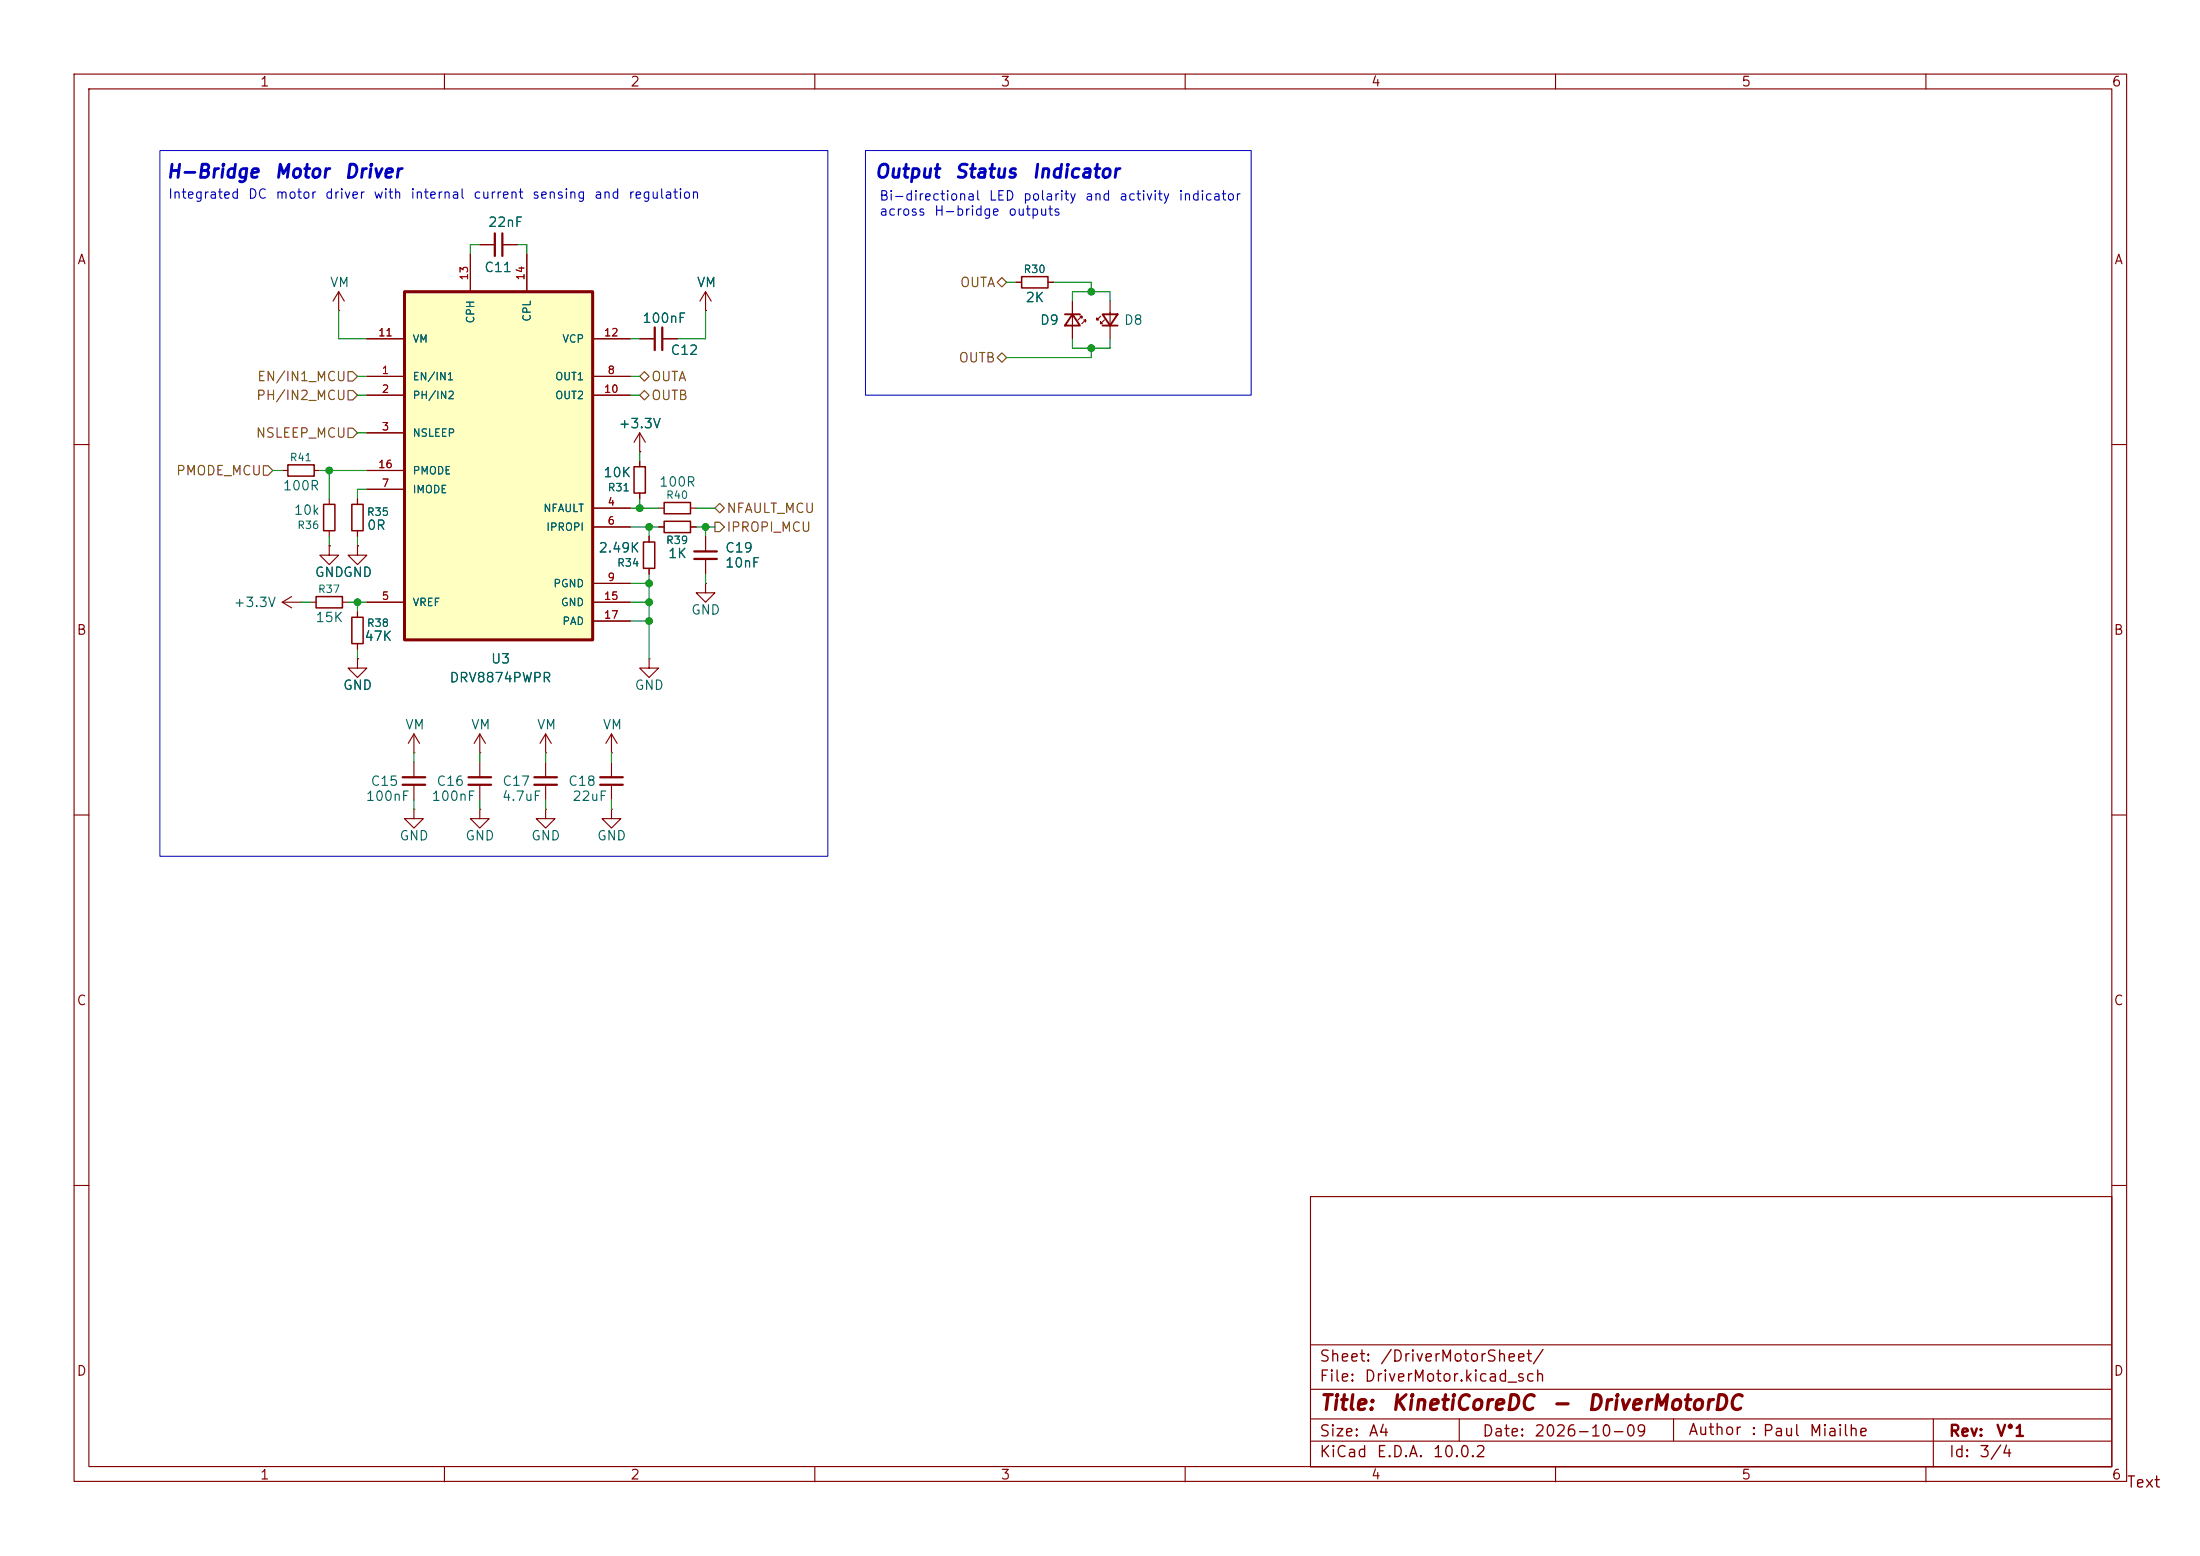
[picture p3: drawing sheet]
<svg xmlns="http://www.w3.org/2000/svg" width="297mm" height="210mm" viewBox="0 0 297 210" stroke-linecap="round" stroke-linejoin="round" font-family="sans-serif">
<g fill="none" stroke="#840000" stroke-width=".15">
<path d="M10 10h277.1v189.9h-277.1zM12 12h273.1v185.9h-273.1zM60 10v2M110 10v2M160 10v2M210 10v2M260 10v2M95.2 39.4l-.7 1.2M95.2 39.4l.8 1.2M95.2 39.4v2.5M137.2 38.1h.7M141.5 38.1h.7"/>
<path d="M86.4 45.7h2M86.4 58.4l.7 1.3M86.4 58.4l-.8 1.3M86.4 58.4v2.6M89.4 45.7h2M95.2 41.9h.1M144.8 40.6v5.1M145.8 42.7h.2v.2v-.2l-.5 .5M146.3 43.2h.3v.2v-.2l-.6 .5M148.6 42.7l-.5 .5v-.3v.3h.2M149.1 43.2l-.5 .5v-.3v.3h.2M149.9 40.6v5.1"/>
<path d="M10 60h2M48.3 67.3v.8M48.3 71.6v.8M86.4 61h.1M86.4 62.2v.8M86.4 66.5v.8M87.6 72.4v.8M87.6 76.7v.8M88.9 71.1h.8M88.9 68.6h.8M93.2 71.1h.8M93.2 68.6h.8"/>
<path d="M95.2 78.7v1.3h1.3l-1.3 1.3-1.2-1.3h1.2M95.2 78.7h.1M95.2 72.4v2M95.2 75.4v2.1M285.1 60h1.9M38.1 81.3l1.3 .7M38.1 81.3h2.5M39.4 80.5l-1.3 .8M40.6 81.3h.1M48.3 82.6v.7M48.3 86.9v.7M55.9 99.1v2.5"/>
<path d="M55.9 99.1l-.8 1.2M55.9 99.1l.7 1.2M64.8 99.1l-.8 1.2M64.8 99.1l.7 1.2M64.8 99.1v2.5M73.7 99.1l-.8 1.2M73.7 99.1l.7 1.2M73.7 99.1v2.5M82.5 99.1l-.7 1.2M82.5 99.1l.8 1.2M82.5 99.1v2.5M87.6 88.9v1.3h1.3l-1.3 1.2-1.2-1.2h1.2"/>
<path d="M87.6 88.9h.1M10 110h2M55.9 101.6h.1M55.9 109.2v1.3h1.2l-1.2 1.3-1.3-1.3h1.3M55.9 109.2h.1M55.9 102.9v2M55.9 105.9v2.1M64.8 109.2v1.3h-1.3l1.3 1.3 1.2-1.3h-1.2M64.8 109.2h.1M64.8 101.6h.1M64.8 102.9v2M64.8 105.9v2.1"/>
<path d="M73.7 101.6h.1M73.7 109.2v1.3h-1.3l1.3 1.3 1.2-1.3h-1.2M73.7 109.2h.1M73.7 102.9v2M73.7 105.9v2.1M82.5 101.6h.1M82.5 109.2v1.3h-1.2l1.2 1.3 1.3-1.3h-1.3M82.5 109.2h.1M82.5 102.9v2M82.5 105.9v2.1M285.1 110h1.9M10 160h2"/>
<path d="M176.9 161.5h108.2v36.5h-108.2zM285.1 160h1.9M60 198v2M110 198v2M160 198v2M177 194.5h108M177 191.5h108M177 187.5h108M177 181.5h108M197 191.5v3M210 198v2M225.9 191.5v3"/>
<path d="M260 198v2M261 191.5v6.5"/>
</g>
<path d="M88.4 44.2v3M89.4 44.2v3M93.7 75.4h3.1M93.7 74.4h3.1M54.4 104.9h3M54.4 105.9h3M63.2 104.9h3.1M63.2 105.9h3.1M72.1 104.9h3.1M72.1 105.9h3.1M81 104.9h3.1M81 105.9h3.1" fill="none" stroke="#840000" stroke-width=".3"/>
<path d="M137.9 37.3h3.6v1.6h-3.6zM47.5 68.1h1.5v3.5h-1.5zM85.6 63h1.5v3.5h-1.5zM86.9 73.2h1.5v3.5h-1.5zM89.7 70.4h3.5v1.5h-3.5zM89.7 67.8h3.5v1.5h-3.5zM47.5 83.3h1.5v3.6h-1.5z" fill="none" stroke="#840000" stroke-width=".2"/>
<path d="M143.8 42.4h2M144.8 42.4l1 1.5h-2zM148.8 42.4h2.1l-1 1.5zM148.8 43.9h2.1" fill="none" stroke="#840000" stroke-width=".25"/>
<path d="M54.6 39.4h25.4v47h-25.4z" fill="#ffffc2"/>
<path d="M54.6 39.4h25.4v47h-25.4z" fill="none" stroke="#840000" stroke-width=".41"/>
<g fill="none" stroke="#840000" stroke-width=".15">
<path d="M45.7 39.4l-.7 1.2M45.7 39.4l.8 1.2M45.7 39.4v2.5M63.5 34.3v5.1M64.8 33h2M67.8 33h2M71.1 34.3v5.1M137.2 38.1h.7M141.5 38.1h.7M45.7 41.9h.1M49.5 50.8h5.1M49.5 53.3h5.1"/>
<path d="M49.5 58.4h5.1M49.5 45.7h5.1M80 50.8h5.1M80 53.3h5.1M80 45.7h5.1M86.4 45.7h2M89.4 45.7h2M95.2 41.9h.1M144.8 40.6v1.8M144.8 43.9v1.8M38.1 63.5h.8M42.4 63.5h.8"/>
<path d="M44.4 73.7v1.2h1.3l-1.3 1.3-1.2-1.3h1.2M44.4 73.7h.1M44.4 67.3v.8M44.4 71.6v.8M48.3 73.7v1.2h1.2l-1.2 1.3-1.3-1.3h1.3M48.3 73.7h.1M48.3 67.3v.8M48.3 71.6v.8M49.5 66h5.1M49.5 63.5h5.1M80 68.6h5.1M80 71.1h5.1"/>
<path d="M80 78.7h5.1M86.4 61h.1M86.4 62.2v.8M86.4 66.5v.8M87.6 72.4v.8M87.6 76.7v.8M88.9 71.1h.8M93.2 71.1h.8M95.2 72.4v2M95.2 75.4v2.1M41.9 81.3h.8M46.2 81.3h.8"/>
<path d="M48.3 88.9v1.3h1.2l-1.2 1.2-1.3-1.2h1.3M48.3 88.9h.1M48.3 82.6v.7M48.3 86.9v.7M49.5 81.3h5.1M80 81.3h5.1M80 83.8h5.1"/>
</g>
<path d="M38.9 62.7h3.5v1.6h-3.5zM43.7 68.1h1.5v3.5h-1.5zM42.7 80.5h3.5v1.5h-3.5z" fill="none" stroke="#840000" stroke-width=".2"/>
<path d="M66.8 31.5v3M67.8 31.5v3" fill="none" stroke="#840000" stroke-width=".3"/>
<path d="M134.6 38.1l.7-.6 .6 .6-.6 .6zM47 50.2h.6l.7 .6-.7 .6h-.6zM47 52.7h.6l.7 .6-.7 .7h-.6zM47 57.8h.6l.7 .6-.7 .7h-.6zM86.4 50.8l.6-.6 .6 .6-.6 .6zM86.4 53.3l.6-.6 .6 .6-.6 .7zM134.6 48.3l.7-.7 .6 .7-.6 .6zM35.6 62.9h.6l.6 .6-.6 .6h-.6zM96.5 70.5h.7l.6 .6-.6 .7h-.7zM96.5 68.6l.7-.7 .6 .7-.6 .6z" fill="none" stroke="#725600" stroke-width=".15"/>
<g fill="none" stroke="#009600" stroke-width=".15">
<path d="M64.8 33h-1.3v1.3M69.8 33h1.3v1.3M135.9 38.1h1.3M142.2 38.1h5.1v1.3M45.7 41.9v3.8h3.8M48.3 53.3h1.2M48.3 58.4h1.2M48.3 50.8h1.2M85.1 53.3h1.3M85.1 50.8h1.3M85.1 45.7h1.3M95.2 41.9v3.8h-3.8"/>
<path d="M144.8 40.6v-1.2h5.1v1.2M144.8 45.7v1.3h5.1v-1.3M147.3 47v1.3h-11.4M36.8 63.5h1.3M43.2 63.5h6.3M44.4 63.5v3.8M44.4 72.4v1.3M48.3 72.4v1.3M49.5 66h-1.2v1.3M85.1 68.6h3.8M85.1 71.1h3.8M85.1 78.7h2.5"/>
<path d="M86.4 61v1.2M86.4 67.3v1.3M87.6 71.1v1.3M87.6 77.5v11.4M94 68.6h2.5M94 71.1h2.5M95.2 71.1v1.3M95.2 77.5v1.2M40.6 81.3h1.3M47 81.3h2.5M48.3 81.3v1.3M48.3 87.6v1.3"/>
<path d="M85.1 81.3h2.5M85.1 83.8h2.5M55.9 101.6v1.3M55.9 108v1.2M64.8 101.6v1.3M64.8 108v1.2M73.7 101.6v1.3M73.7 108v1.2M82.5 101.6v1.3M82.5 108v1.2"/>
</g>
<path d="M21.6 20.3h90.2v95.3h-90.2zM116.8 20.3h52.1v33h-52.1z" fill="none" stroke="#0000c2" stroke-width=".14"/>
<g fill="#009600" stroke="#009600" stroke-width=".14">
<circle cx="86.4" cy="68.6" r=".46"/>
<circle cx="147.3" cy="47" r=".46"/>
<circle cx="147.3" cy="39.4" r=".46"/>
<circle cx="48.3" cy="81.3" r=".46"/>
<circle cx="87.6" cy="83.8" r=".46"/>
<circle cx="95.2" cy="71.1" r=".46"/>
<circle cx="87.6" cy="81.3" r=".46"/>
<circle cx="87.6" cy="78.7" r=".46"/>
<circle cx="87.6" cy="71.1" r=".46"/>
<circle cx="44.4" cy="63.5" r=".46"/>
</g>
<g font-size="2" fill="#840000">
<text x="178" y="190.8">Title:</text>
<text x="187.7" y="190.8">KinetiCoreDC</text>
<text x="209.3" y="190.8">-</text>
<text x="214.1" y="190.8">DriverMotorDC</text>
</g>
<g font-size="1.8" fill="#0000c2">
<text x="22.3" y="24.5">H-Bridge</text>
<text x="36.9" y="24.5">Motor</text>
<text x="46.4" y="24.5">Driver</text>
<text x="118" y="24.5">Output</text>
<text x="128.8" y="24.5">Status</text>
<text x="139.2" y="24.5">Indicator</text>
</g>
<g font-size="1.5" fill="#840000">
<text x="178" y="184.2">Sheet:</text>
<text x="186.2" y="184.2">/DriverMotorSheet/</text>
<text x="178" y="186.9">File:</text>
<text x="184.1" y="186.9">DriverMotor.kicad_sch</text>
<text x="178" y="197.1">KiCad</text>
<text x="178" y="194.3">Size:</text>
<text x="184.7" y="194.3">A4</text>
<text x="185.7" y="197.1">E.D.A.</text>
<text x="193.3" y="197.1">10.0.2</text>
<text x="200" y="194.3">Date:</text>
<text x="207" y="194.3">2026-10-09</text>
<text x="227.8" y="194.1">Author</text>
<text x="236.3" y="194.1">: Paul</text>
<text x="244.1" y="194.2">Miailhe</text>
<text x="263" y="194.3">Rev:</text>
<text x="263" y="197.1">Id:</text>
<text x="267.1" y="197.1">3/4</text>
<text x="269.4" y="194.3">V°1</text>
<text x="287" y="201.2">Text</text>
</g>
<g font-size="1.3" fill="#840000">
<text x="35" y="12">1</text>
<text x="85" y="12">2</text>
<text x="135" y="12">3</text>
<text x="185" y="12">4</text>
<text x="235" y="12">5</text>
<text x="285" y="12">6</text>
<text x="10.3" y="36">A</text>
<text x="285.3" y="36">A</text>
<text x="10.3" y="86">B</text>
<text x="285.3" y="86">B</text>
<text x="10.3" y="136">C</text>
<text x="285.3" y="136">C</text>
<text x="10.3" y="186">D</text>
<text x="285.3" y="186">D</text>
<text x="35" y="200">1</text>
<text x="85" y="200">2</text>
<text x="135" y="200">3</text>
<text x="185" y="200">4</text>
<text x="235" y="200">5</text>
<text x="285" y="200">6</text>
</g>
<g font-size="1.3" fill="#0000c2">
<text x="22.6" y="27.1">Integrated</text>
<text x="33.4" y="27.1">DC</text>
<text x="37.1" y="27.1">motor</text>
<text x="43.8" y="27.1">driver</text>
<text x="50.3" y="27.1">with</text>
<text x="55.3" y="27.1">internal</text>
<text x="63.8" y="27.1">current</text>
<text x="71.7" y="27.1">sensing</text>
<text x="80.1" y="27.1">and</text>
<text x="84.7" y="27.1">regulation</text>
<text x="118.6" y="27.4">Bi-directional</text>
<text x="118.6" y="29.4">across</text>
<text x="126" y="29.4">H-bridge</text>
<text x="133.4" y="27.4">LED</text>
<text x="136" y="29.4">outputs</text>
<text x="138" y="27.4">polarity</text>
<text x="146.4" y="27.4">and</text>
<text x="151" y="27.4">activity</text>
<text x="159" y="27.4">indicator</text>
</g>
<g font-size="1.3" fill="#006464">
<text x="65.8" y="30.9">22nF</text>
<text x="44.5" y="39.1">VM</text>
<text x="65.3" y="37">C11</text>
<text x="94" y="39.1">VM</text>
<text x="138.4" y="41.1">2K</text>
<text x="86.6" y="43.9">100nF</text>
<text x="140.3" y="44.2">D9</text>
<text x="151.6" y="44.2">D8</text>
<text x="90.4" y="48.2">C12</text>
<text x="83.4" y="58.1">+3.3V</text>
<text x="81.4" y="64.7">10K</text>
<text x="88.9" y="66">100R</text>
<text x="38.1" y="66.5">100R</text>
<text x="39.6" y="69.8">10k</text>
<text x="49.5" y="71.8">0R</text>
<text x="80.7" y="74.9">2.49K</text>
<text x="90.1" y="75.6">1K</text>
<text x="97.8" y="74.9">C19</text>
<text x="97.8" y="76.9">10nF</text>
<text x="31.4" y="82.3">+3.3V</text>
<text x="42.4" y="78.2">GNDGND</text>
<text x="93.2" y="83.3">GND</text>
<text x="42.5" y="84.3">15K</text>
<text x="49.1" y="86.8">47K</text>
<text x="66.2" y="89.9">U3</text>
<text x="46.2" y="93.4">GND</text>
<text x="60.6" y="92.4">DRV8874PWPR</text>
<text x="85.6" y="93.4">GND</text>
<text x="54.6" y="98.8">VM</text>
<text x="63.5" y="98.8">VM</text>
<text x="72.4" y="98.8">VM</text>
<text x="81.3" y="98.8">VM</text>
<text x="49.9" y="106.4">C15</text>
<text x="58.8" y="106.4">C16</text>
<text x="67.7" y="106.4">C17</text>
<text x="76.6" y="106.4">C18</text>
<text x="49.3" y="108.4">100nF</text>
<text x="53.8" y="113.7">GND</text>
<text x="58.2" y="108.4">100nF</text>
<text x="62.7" y="113.7">GND</text>
<text x="67.7" y="108.4">4.7uF</text>
<text x="71.6" y="113.7">GND</text>
<text x="77.2" y="108.4">22uF</text>
<text x="80.5" y="113.7">GND</text>
</g>
<g font-size="1.3" fill="#725600">
<text x="129.5" y="39.1">OUTA</text>
<text x="34.6" y="51.8">EN/IN1_MCU</text>
<text x="87.8" y="51.8">OUTA</text>
<text x="129.3" y="49.2">OUTB</text>
<text x="34.4" y="59.4">NSLEEP_MCU</text>
<text x="34.5" y="54.3">PH/IN2_MCU</text>
<text x="87.8" y="54.3">OUTB</text>
<text x="23.7" y="64.5">PMODE_MCU</text>
<text x="98" y="69.6">NFAULT_MCU</text>
<text x="98" y="72.1">IPROPI_MCU</text>
</g>
<g font-size="1" fill="#a90000">
<text x="63.4" y="37.9" transform="rotate(-90 63.4 37.9)">13</text>
<text x="71" y="37.9" transform="rotate(-90 71 37.9)">14</text>
<text x="51" y="45.6">11</text>
<text x="81.5" y="45.6">12</text>
<text x="51.5" y="50.7">1</text>
<text x="51.5" y="53.3">2</text>
<text x="81.5" y="53.3">10</text>
<text x="81.9" y="50.7">8</text>
<text x="51.5" y="58.3">3</text>
<text x="51" y="63.4">16</text>
<text x="51.5" y="66">7</text>
<text x="81.9" y="68.5">4</text>
<text x="81.9" y="71">6</text>
<text x="51.5" y="81.2">5</text>
<text x="81.5" y="81.2">15</text>
<text x="81.5" y="83.7">17</text>
<text x="81.9" y="78.7">9</text>
</g>
<g font-size="1" fill="#006464">
<text x="138.1" y="37.1">R30</text>
<text x="55.6" y="46.5">VM</text>
<text x="64.3" y="43.7" transform="rotate(-90 64.3 43.7)">CPH</text>
<text x="71.9" y="43.5" transform="rotate(-90 71.9 43.5)">CPL</text>
<text x="75.8" y="46.5">VCP</text>
<text x="55.6" y="51.6">EN/IN1</text>
<text x="74.9" y="51.6">OUT1</text>
<text x="55.6" y="54.1">PH/IN2</text>
<text x="55.6" y="59.2">NSLEEP</text>
<text x="74.9" y="54.1">OUT2</text>
<text x="39" y="62.5">R41</text>
<text x="55.6" y="64.3">PMODE</text>
<text x="40.1" y="71.6">R36</text>
<text x="49.5" y="69.9">R35</text>
<text x="55.6" y="66.8">IMODE</text>
<text x="73.3" y="69.4">NFAULT</text>
<text x="73.7" y="71.9">IPROPI</text>
<text x="82" y="66.6">R31</text>
<text x="89.8" y="67.6">R40</text>
<text x="83.2" y="76.7">R34</text>
<text x="89.8" y="73.7">R39</text>
<text x="42.8" y="80.3">R37</text>
<text x="55.6" y="82.1">VREF</text>
<text x="74.6" y="79.5">PGND</text>
<text x="75.6" y="82.1">GND</text>
<text x="49.5" y="84.9">R38</text>
<text x="75.8" y="84.6">PAD</text>
</g>
</svg>
